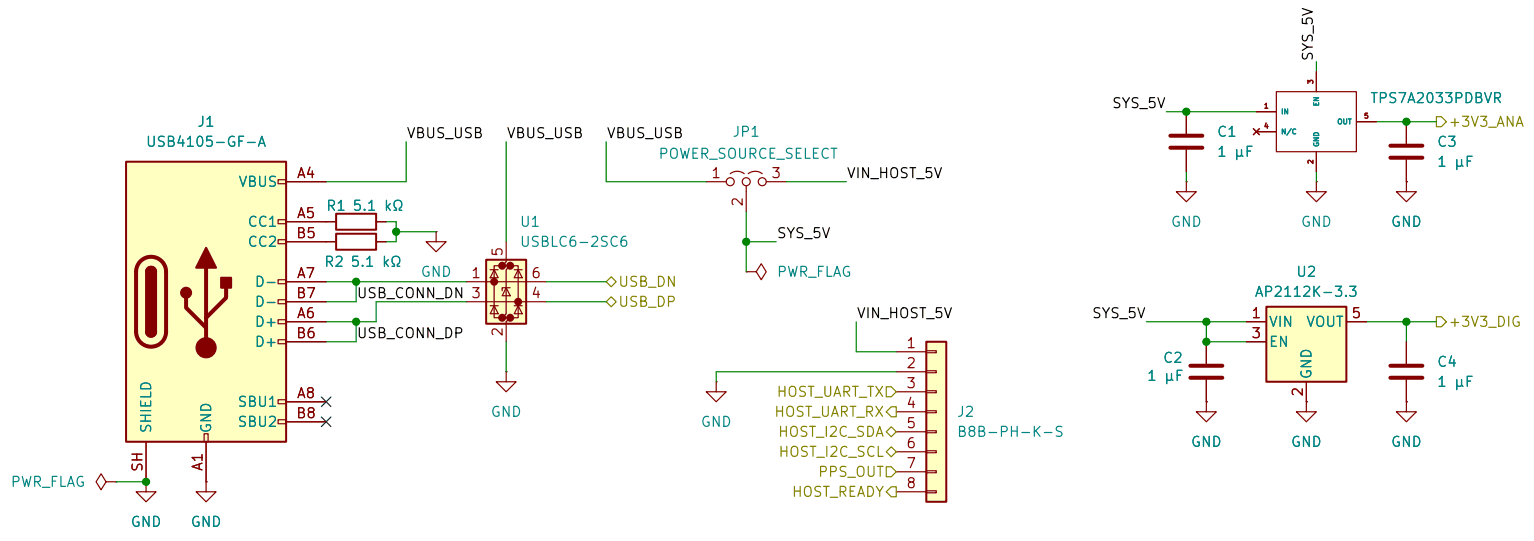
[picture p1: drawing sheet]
<svg xmlns="http://www.w3.org/2000/svg" width="195mm" height="69mm" viewBox="0 0 195 69" stroke-linecap="round" stroke-linejoin="round" font-family="sans-serif">
<g fill="none" stroke="#840000" stroke-width=".15">
<path d="M150.6 14.2v2.8M150.6 19v2.8M159.1 16.3l.8 .8M159.5 14.2h2.6M159.5 16.7h2.6M159.9 16.3l-.8 .8M162.1 11.6h10.1v7.7h-10.1zM167.1 9.1v2.5M167.1 19.3v2.5M172.2 15.5h2.6M178.6 15.5v2.7M55.4 29.4v1.3h1.2l-1.2 1.3-1.3-1.3h1.3"/>
<path d="M55.4 29.4h.1M89.7 23.1h2.5M92.7 22.1a1.44 1.44 0 0 1 1.8 0M94.7 34.5h1.3l.7-1 .6 1-.6 1-.7-1M94.7 34.5h.1M94.7 23.6v3.3M95 22.1a1.44 1.44 0 0 1 1.8 0M97.3 23.1h2.5M150.6 23.1v1.2h1.3l-1.3 1.3-1.2-1.3h1.2M150.6 23.1h.1M167.1 23.1v1.2h1.3l-1.3 1.3-1.2-1.3h1.2M167.1 23.1h.1"/>
<path d="M178.6 23.1v1.2h1.2l-1.2 1.3-1.3-1.3h1.3M178.6 23.1h.1M178.6 20.3v2.8M90.9 48.5v1.2h1.3l-1.3 1.3-1.2-1.3h1.2M90.9 48.5h.1M153.2 51v1.3h1.2l-1.2 1.3-1.3-1.3h1.3M153.2 51h.1M153.2 43.4v2.8M153.2 48.2v2.8M178.6 43.4v2.8M178.6 48.2v2.8M13.5 61.2l-.7-1-.6 1 .6 1 .7-1h1.2"/>
<path d="M14.7 61.2h.1"/>
<circle cx="92.7" cy="23.1" r=".51"/>
<circle cx="94.7" cy="23.1" r=".51"/>
<circle cx="96.8" cy="23.1" r=".51"/>
</g>
<path d="M148.6 17.2h4.1M148.6 18.8h4.1M176.5 18.5h4.1M176.5 20h4.1M151.1 46.4h4.1M151.1 48h4.1M176.5 46.4h4.1M176.5 48h4.1" fill="none" stroke="#840000" stroke-width=".51"/>
<path d="M117.6 43.4h2.5v20.3h-2.5z" fill="#ffffc2"/>
<path d="M117.6 43.4h2.5v20.3h-2.5z" fill="none" stroke="#840000" stroke-width=".25"/>
<g fill="none" stroke="#840000" stroke-width=".15">
<path d="M113.8 44.7h3.8M113.8 47.2h3.8M113.8 49.7h3.8M113.8 52.3h3.8M113.8 54.8h3.8M113.8 57.4h3.8M113.8 59.9h3.8M117.6 44.5h1.3v.3h-1.3zM117.6 47.1h1.3v.2h-1.3zM117.6 49.6h1.3v.3h-1.3zM117.6 52.2h1.3v.2h-1.3zM117.6 54.7h1.3v.3h-1.3z"/>
<path d="M117.6 57.2h1.3v.3h-1.3zM117.6 59.8h1.3v.2h-1.3zM113.8 62.4h3.8M117.6 62.3h1.3v.3h-1.3z"/>
</g>
<path d="M160.8 38.9h10.1v9.6h-10.1z" fill="#ffffc2"/>
<path d="M160.8 38.9h10.1v9.6h-10.1z" fill="none" stroke="#840000" stroke-width=".25"/>
<path d="M158.2 40.9h2.6M158.2 43.4h2.6M165.9 51v1.3h1.2l-1.2 1.3-1.3-1.3h1.3M165.9 51h.1M165.9 48.5v2.5M170.9 40.9h2.6" fill="none" stroke="#840000" stroke-width=".15"/>
<path d="M61.7 33h5.1v8.1h-5.1z" fill="#ffffc2"/>
<g fill="#840000" stroke="#840000" stroke-width=".51">
<circle cx="62.7" cy="35.8" r=".25"/>
<circle cx="63.8" cy="33.7" r=".25"/>
<circle cx="63.8" cy="40.3" r=".25"/>
<circle cx="64.8" cy="33.7" r=".25"/>
<circle cx="64.8" cy="40.3" r=".25"/>
<circle cx="65.8" cy="38.3" r=".25"/>
</g>
<g fill="none" stroke="#840000" stroke-width=".15">
<path d="M41.4 30.7h1.3M41.4 28.2h1.3M47.8 30.7h1.2M47.8 28.2h1.2M59.2 35.8h10.1M59.2 38.3h10.1M62.2 38.8h1.1M62.2 34.2h1.1M62.7 34.2l.6 1.1h-1.1zM62.7 38.8l.6 1h-1.1zM63.8 33.7h-1.1v6.6h1.1M64.3 30.7v2.5l-.5 .5h1l-.5 .5v5.6l-.5 .5h1l-.5 .6v2.5"/>
<path d="M64.3 36.5l.5 1.1h-1zM64.8 36.5h-1v.4M64.8 33.7h1v6.6h-1M65.3 38.8h1M65.3 34.2h1M65.8 34.2l.5 1.1h-1zM65.8 38.8l.5 1h-1zM64.3 47.2v1.3h1.2l-1.2 1.2-1.3-1.2h1.3M64.3 47.2h.1M18.5 61.2v1.2h1.3l-1.3 1.3-1.2-1.3h1.2M18.5 61.2h.1"/>
</g>
<path d="M42.7 29.7h5.1v2h-5.1zM42.7 27.1h5.1v2.1h-5.1zM61.7 33h5.1v8.1h-5.1z" fill="none" stroke="#840000" stroke-width=".25"/>
<path d="M16 20.5h20.3v35.6h-20.3z" fill="#ffffc2"/>
<g fill="none" stroke="#840000" stroke-width=".15">
<path d="M150.6 14.2v2.8M150.6 19v2.8M159.1 16.3l.8 .8M159.5 14.2h2.6M159.5 16.7h2.6M159.9 16.3l-.8 .8M167.1 9.1v2.5M167.1 19.3v2.5M172.2 15.5h2.6M178.6 15.5v2.7M35.3 22.8h1v.5h-1zM35.3 27.9h1v.5h-1z"/>
<path d="M35.3 30.4h1v.5h-1zM35.3 35.5h1v.5h-1zM35.3 38.1h1v.5h-1zM36.3 23.1h5.1M36.3 28.2h6.4M36.3 35.8h5.1M36.3 30.7h6.4M36.3 38.3h5.1M47.8 28.2h1.2M47.8 30.7h1.2M178.6 23.1h.1M178.6 20.3v2.8"/>
<path d="M18.5 56.1v5.1M25.9 55.1h.5v1h-.5zM26.2 56.1v5.1M35.3 40.6h1v.5h-1zM35.3 43.1h1v.5h-1zM35.3 50.8h1v.5h-1zM35.3 53.3h1v.5h-1zM36.3 40.9h5.1M36.3 51h5.1M36.3 43.4h5.1M36.3 53.6h5.1M153.2 51h.1"/>
<path d="M153.2 43.4v2.8M153.2 48.2v2.8M158.2 40.9h2.6M158.2 43.4h2.6M165.9 51h.1M165.9 48.5v2.5M170.9 40.9h2.6M178.6 51v1.3h1.2l-1.2 1.3-1.3-1.3h1.3M178.6 51h.1M178.6 43.4v2.8M178.6 48.2v2.8M18.5 61.2h.1"/>
<path d="M26.2 61.2v1.2h1.2l-1.2 1.3-1.3-1.3h1.3M26.2 61.2h.1"/>
</g>
<path d="M16 20.5h20.3v35.6h-20.3zM18.5 34.5a.64 .64 0 0 1 .7-.6 .64 .64 0 0 1 .6 .6M18.5 42.1a.64 .64 0 0 0 .7 .7 .64 .64 0 0 0 .6-.7" fill="none" stroke="#840000" stroke-width=".25"/>
<path d="M17.8 33.2a1.9 1.9 0 0 1 2.1-.5 1.9 1.9 0 0 1 1.2 1.8v7.6a1.91 1.91 0 0 1-1.9 1.9 1.91 1.91 0 0 1-1.9-1.9v-7.6a1.9 1.9 0 0 1 .5-1.3zM23.6 37.8v1.3l2.6 2.5M26.2 34v10.2M28.7 36.5v1.3l-2.5 2.5" fill="none" stroke="#840000" stroke-width=".51"/>
<g fill="#840000" stroke="#840000" stroke-width=".25">
<path d="M18.5 34.5h1.3v7.6h-1.3z"/>
<path d="M18.7 34.1a.64 .64 0 0 1 .7-.2 .64 .64 0 0 1 .4 .6h-1.3z"/>
<path d="M18.5 42.1h1.3a.64 .64 0 0 1-.6 .7 .64 .64 0 0 1-.7-.7z"/>
<path d="M26.2 31.5l1.2 2.5h-2.5z"/>
<path d="M28.1 35.3h1.2v1.2h-1.2z"/>
<circle cx="23.6" cy="37.2" r=".63"/>
</g>
<circle cx="26.2" cy="44.2" r="1.27" fill="#840000" stroke="#840000" stroke-width=".15"/>
<path d="M182.4 14.8h.6l.6 .7-.6 .6h-.6zM77 38.3l.6-.6 .6 .6-.6 .6zM77 35.8l.6-.7 .6 .7-.6 .6zM112.5 49.1h.7l.6 .6-.6 .7h-.7zM112.5 54.8l.7-.6 .6 .6-.6 .7zM112.5 59.3h.7l.6 .6-.6 .6h-.7zM113.2 56.7l.6 .7-.6 .6-.7-.6zM113.2 51.6h.6v1.3h-.6l-.7-.6zM182.4 40.2h.6l.6 .7-.6 .6h-.6zM113.2 61.8h.6v1.3h-.6l-.7-.7z" fill="none" stroke="#848400" stroke-width=".15"/>
<g fill="none" stroke="#008400" stroke-width=".15">
<path d="M51.6 18v5.1h-10.2M64.3 18v12.7M77 18v5.1h12.7M148.1 14.2h11.4M167.1 7.8v1.3M174.8 15.5h7.6M41.4 35.8h17.8M45.2 35.8v2.5h-3.8M49 28.2h1.3v2.5h-1.3M50.3 29.4h5.1M59.2 38.3h-11.4v2.6h-6.4M69.3 38.3h7.7"/>
<path d="M69.3 35.8h7.7M94.7 26.9v7.6M94.7 30.7h3.9M99.8 23.1h7.6M150.6 21.8v1.3M167.1 21.8v1.3M45.2 40.9v2.5h-3.8M64.3 43.4v3.8M108.7 40.9v3.8h5.1M113.8 47.2h-22.9v1.3M145.5 40.9h12.7M153.2 40.9v2.5h5"/>
<path d="M173.5 40.9h8.9M178.6 40.9v2.5M14.7 61.2h3.8"/>
</g>
<path d="M40.8 52.9l1.2 1.3M40.8 50.4l1.2 1.2M42 52.9l-1.2 1.3M42 50.4l-1.2 1.2" fill="none" stroke="#000084" stroke-width=".15"/>
<g fill="#008400" stroke="#008400" stroke-width=".13">
<circle cx="178.6" cy="40.9" r=".46"/>
<circle cx="153.2" cy="43.4" r=".46"/>
<circle cx="153.2" cy="40.9" r=".46"/>
<circle cx="150.6" cy="14.2" r=".46"/>
<circle cx="178.6" cy="15.5" r=".46"/>
<circle cx="18.5" cy="61.2" r=".46"/>
<circle cx="50.3" cy="29.4" r=".46"/>
<circle cx="45.2" cy="40.9" r=".46"/>
<circle cx="45.2" cy="35.8" r=".46"/>
<circle cx="94.7" cy="30.7" r=".46"/>
</g>
<g font-size="1.3">
<text x="167" y="7.9" transform="rotate(-90 167 7.9)">SYS_5V</text>
<text x="51.5" y="17.9">VBUS_USB</text>
<text x="64.2" y="17.9">VBUS_USB</text>
<text x="76.9" y="17.9">VBUS_USB</text>
<text x="141.1" y="14.1">SYS_5V</text>
<text x="107.4" y="22.9">VIN_HOST_5V</text>
<text x="98.5" y="30.6">SYS_5V</text>
<text x="45.2" y="38.2">USB_CONN_DN 3</text>
<text x="108.7" y="40.7">VIN_HOST_5V</text>
<text x="138.5" y="40.7">SYS_5V</text>
<text x="45.2" y="43.3">USB_CONN_DP</text>
</g>
<g font-size="1.3" fill="#008484">
<text x="25" y="16.4">J1</text>
<text x="92.9" y="17.7">JP1</text>
<text x="154.4" y="17.7">C1</text>
<text x="173.9" y="13.4">TPS7A2033PDBVR</text>
<text x="18.4" y="19">USB4105-GF-A</text>
<text x="83.5" y="20.5">POWER_SOURCE_SELECT</text>
<text x="154.4" y="20.2">1 µF</text>
<text x="182.4" y="19">C3</text>
<text x="182.4" y="21.5">1 µF</text>
<text x="30.2" y="24">VBUS</text>
<text x="31.3" y="29.1">CC1</text>
<text x="41.3" y="27.1">R1</text>
<text x="44.6" y="27.1">5.1 kΩ</text>
<text x="65.9" y="29.1">U1</text>
<text x="148.6" y="29.1">GND</text>
<text x="165.1" y="29.1">GND</text>
<text x="176.5" y="29.1">GND</text>
<text x="31.3" y="31.7">CC2</text>
<text x="41.1" y="34.2">R2</text>
<text x="44.4" y="34.2">5.1 kΩ</text>
<text x="53.3" y="35.5">GND</text>
<text x="65.9" y="31.7">USBLC6-2SC6</text>
<text x="98.5" y="35.5">PWR_FLAG</text>
<text x="164.5" y="35.5">U2</text>
<text x="32.2" y="41.8">D+</text>
<text x="32.2" y="36.7">D-</text>
<text x="32.2" y="39.3">D-</text>
<text x="159.2" y="38">AP2112K-3.3</text>
<text x="161" y="41.8">VIN</text>
<text x="165.7" y="41.8">VOUT</text>
<text x="32.2" y="44.4">D+</text>
<text x="147.6" y="46.4">C2</text>
<text x="161" y="44.4">EN</text>
<text x="182.4" y="46.9">C4</text>
<text x="30.1" y="52">SBU1</text>
<text x="62.2" y="53.2">GND</text>
<text x="121.4" y="53.2">J2</text>
<text x="145.5" y="48.7">1 µF</text>
<text x="166.8" y="48.2" transform="rotate(-90 166.8 48.2)">GND</text>
<text x="182.4" y="49.4">1 µF</text>
<text x="19.5" y="55.1" transform="rotate(-90 19.5 55.1)">SHIELD</text>
<text x="27.1" y="55.1" transform="rotate(-90 27.1 55.1)">GND</text>
<text x="30.1" y="54.5">SBU2</text>
<text x="88.9" y="54.5">GND</text>
<text x="121.4" y="55.8">B8B-PH-K-S</text>
<text x="151.1" y="57.1">GND</text>
<text x="163.8" y="57.1">GND</text>
<text x="176.5" y="57.1">GND</text>
<text x="1.3" y="62.1">PWR_FLAG</text>
<text x="16.5" y="67.2">GND</text>
<text x="24.1" y="67.2">GND</text>
</g>
<g font-size="1.3" fill="#848400">
<text x="183.8" y="16.4">+3V3_ANA</text>
<text x="78.4" y="39.3">USB_DP</text>
<text x="78.4" y="36.7">USB_DN</text>
<text x="183.8" y="41.8">+3V3_DIG</text>
<text x="98.2" y="53.2">HOST_UART_RX</text>
<text x="98.5" y="50.7">HOST_UART_TX</text>
<text x="98.7" y="55.8">HOST_I2C_SDA</text>
<text x="98.7" y="58.3">HOST_I2C_SCL</text>
<text x="100.4" y="63.4">HOST_READY</text>
<text x="103.8" y="60.9">PPS_OUT</text>
</g>
<g font-size="1.3" fill="#840000">
<text x="37.6" y="22.9">A4</text>
<text x="90.2" y="22.9">1</text>
<text x="97.8" y="22.9">3</text>
<text x="37.6" y="28">A5</text>
<text x="94.6" y="26.3" transform="rotate(-90 94.6 26.3)">2</text>
<text x="37.5" y="30.6">B5</text>
<text x="37.6" y="35.6">A7</text>
<text x="59.7" y="35.6">1</text>
<text x="64.1" y="32.7" transform="rotate(-90 64.1 32.7)">5</text>
<text x="67.3" y="35.6">6</text>
<text x="37.5" y="38.2">B7</text>
<text x="37.6" y="40.7">A6</text>
<text x="67.3" y="38.2">4</text>
<text x="158.8" y="40.7">1</text>
<text x="171.5" y="40.7">5</text>
<text x="37.5" y="43.3">B6</text>
<text x="64.1" y="42.9" transform="rotate(-90 64.1 42.9)">2</text>
<text x="115" y="44.5">1</text>
<text x="115" y="47.1">2</text>
<text x="158.8" y="43.3">3</text>
<text x="37.5" y="53.4">B8</text>
<text x="37.6" y="50.9">A8</text>
<text x="115" y="49.6">3</text>
<text x="115" y="52.1">4</text>
<text x="165.7" y="50.5" transform="rotate(-90 165.7 50.5)">2</text>
<text x="26" y="59.9" transform="rotate(-90 26 59.9)">A1</text>
<text x="115" y="54.7">5</text>
<text x="115" y="57.2">6</text>
<text x="115" y="59.8">7</text>
<text x="18.4" y="60" transform="rotate(-90 18.4 60)">SH</text>
<text x="115" y="62.3">8</text>
</g>
<g font-size=".6" fill="#840000">
<text x="166.9" y="10.7" transform="rotate(-90 166.9 10.7)">3</text>
<text x="160.4" y="13.9">1</text>
<text x="160.4" y="16.5">4</text>
<text x="173.1" y="15.2">5</text>
<text x="166.9" y="20.9" transform="rotate(-90 166.9 20.9)">2</text>
</g>
<g font-size=".6" fill="#008484">
<text x="162.6" y="14.7">IN</text>
<text x="162.6" y="17.2">N/C</text>
<text x="167.6" y="13.6" transform="rotate(-90 167.6 13.6)">EN</text>
<text x="169.7" y="15.9">OUT</text>
<text x="167.6" y="18.7" transform="rotate(-90 167.6 18.7)">GND</text>
</g>
</svg>
